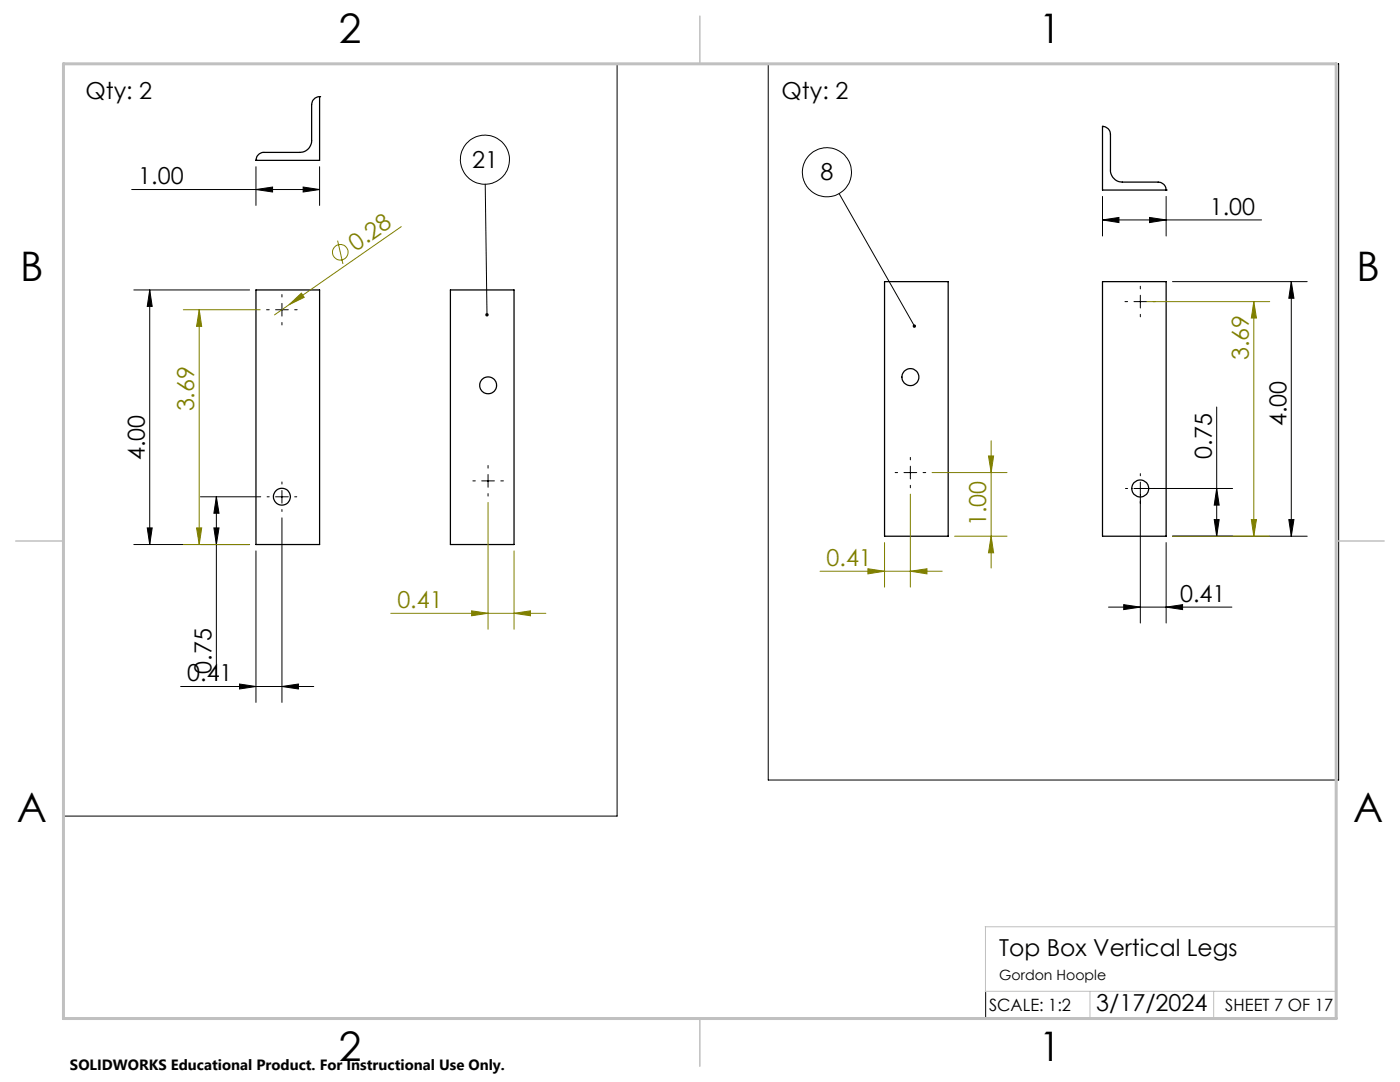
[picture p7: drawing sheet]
<svg xmlns="http://www.w3.org/2000/svg" width="279mm" height="216mm" viewBox="0 0 279 216" stroke-linecap="round" stroke-linejoin="round" font-family="sans-serif">
<g fill="none" stroke="#000" stroke-width=".25">
<path d="M63.8 19.3a1.63 1.63 0 0 0-1.6 1.6v7.1a2.35 2.35 0 0 1-2.4 2.4h-7.1a1.63 1.63 0 0 0-1.6 1.6M63.8 19.3h.1M63.8 19.3v12.7h-12.7M51.1 32h.1M220 25.2a1.57 1.57 0 0 1 1.6 1.6v7.1a2.41 2.41 0 0 0 2.4 2.4h7.1a1.57 1.57 0 0 1 1.6 1.6M220 25.2h.1M220 25.2v12.7h12.7M232.7 37.9h.1M51.1 57.9h12.7v50.8h-12.7zM89.9 57.9h12.7v50.8h-12.7zM176.5 56.2h12.7v50.8h-12.7zM220 56.2h12.7v50.8h-12.7z"/>
<circle cx="97.4" cy="76.9" r="1.69"/>
<circle cx="181.7" cy="75.2" r="1.68"/>
<circle cx="56.3" cy="99.1" r="1.69"/>
<circle cx="227.6" cy="97.5" r="1.67"/>
</g>
<g fill="none" stroke="#808000" stroke-width=".2">
<path d="M67.4 48l1 4.7M80.1 45.2l-22.4 15.6M36.6 61.8h15.3M39.8 61.8l.5 3.3h-1.1zM39.8 61.8v46.9M57.7 60.8l2.4-2.3 .6 .8zM57.7 60.8l-2.9 2M228.8 60.2h24.6M250.2 60.2l.6 3.3h-1.1zM250.2 60.2v46.8M181.7 98.6v18.6M186 94.3h15"/>
<path d="M197.3 91h1l-.5 3.3zM197.8 87.9v25.4M36.6 108.7h13.2M39.2 105.3h1.1l-.5 3.4zM97.4 100.3v25.3M102.6 109.9v15.7M163.7 114h24.3M173.2 113.5l3.3 .5-3.3 .5zM176.5 108.3v8.9M181.7 114l3.3-.5v1zM190.5 107h10.5M197.8 107l.5 3.3h-1z"/>
<path d="M234 107h19.4M249.7 103.7h1.1l-.6 3.3zM78 122.4h30.9M94.1 121.9l3.3 .5-3.3 .5zM102.6 122.4l3.3-.5v1z"/>
<circle cx="67.9" cy="50.3" r="1.55"/>
</g>
<g fill="none" stroke="#000" stroke-width=".2">
<path d="M12.7 12.7h110.5v150.1h-110.5zM153.3 12.7h113.9v142.9h-113.9zM26.3 37.8h37.5M51.1 37.8l3.3-.5v1zM51.1 33.3v7.7M60.5 37.3l3.3 .5-3.3 .5zM63.8 33.3v7.7M96.8 36.8l.4 26M167.5 38.6l15 26.5M220 39.2v7.9M232.7 39.2v7.9M26.7 57.9h23.1"/>
<path d="M29.9 57.9v50.8M29.9 57.9l.5 3.2h-1zM56.3 58.8v.5M220 43.9l3.3-.5v1zM220 43.9h31.8M227.6 57.1v.5M227.6 58.9v2.6M229.4 43.4l3.3 .5-3.3 .5zM234 56.2h26.9M257.7 56.2v50.8M257.7 56.2l.5 3.3h-1zM53.2 61.8h.5"/>
<path d="M55 61.8h2.5M56.3 60.5v2.6M56.3 64.3v.5M58.8 61.8h.5M224.5 60.2h.5M226.3 60.2h2.5M227.6 62.7v.5M230.1 60.2h.5M40 99.1h12M43.2 99.1l.5 3.3h-1zM43.2 99.1v36.6M53.3 99.1h.4"/>
<path d="M55 99.1h2.5M56.3 96.2v.4M56.3 97.9v2.5M58.8 99.1h.4M94.4 96h.5M96.1 96h2.6M97.4 92.9v.5M97.4 94.7v2.5M97.4 98.5v.5M99.9 96h.6M178.6 94.3h.5M180.4 94.3h2.6"/>
<path d="M181.7 91.3v.5M181.7 93v2.6M181.7 96.8v.5M184.2 94.3h.5M224.6 97.5h.4M227.6 94.5v.4M227.6 96.2v28.1M242.8 81.2v25.8M242.8 97.5l.5 3.3h-1zM246 97.5h-19.7M26.7 108.7h23.1M29.4 105.3h1l-.5 3.4z"/>
<path d="M42.7 105.3h1l-.5 3.4zM51.1 109.9v30.3M56.3 101.7v.4M56.3 103.3v36.9M232.7 108.3v16M234 107h26.9M242.3 103.7h1l-.5 3.3zM257.2 103.7h1l-.5 3.3zM36.1 137h26.5M47.8 136.5l3.3 .5-3.3 .5zM56.3 137l3.2-.5v1zM221.2 121.1h24.7"/>
<path d="M224.3 120.6l3.3 .5-3.3 .5zM232.7 121.1l3.3-.5v1zM196.7 198v5.4"/>
<circle cx="96.8" cy="31.9" r="4.9"/>
<circle cx="165" cy="34.4" r="4.9"/>
</g>
<path d="M266.7 153.3v49.9h-240M196.6 184.9h70.1M196.6 197.8h70.1M196.7 184.9v12.9M217.5 197.8v5.4M242.2 197.8v5.4" fill="none" stroke="#c0c0c0" stroke-width=".2"/>
<path d="M139.7 3.2v9.5M3.1 107.9h9.6M266.7 107.9h9.5M139.7 203.2v9.6" fill="none" stroke="#c0c0c0" stroke-width=".3"/>
<path d="M12.7 12.7h254v190.5h-254z" fill="none" stroke="#c0c0c0" stroke-width=".6"/>
<g fill="#000">
<path d="M51.1 37.8l3.3-.5v1zM60.5 37.3l3.3 .5-3.3 .5z"/>
<path d="M220 43.9l3.3-.5v1zM229.4 43.4l3.3 .5-3.3 .5z"/>
<path d="M29.4 105.3h1l-.5 3.4zM29.9 57.9l.5 3.2h-1zM42.7 105.3h1l-.5 3.4zM43.2 99.1l.5 3.3h-1z"/>
<path d="M242.3 103.7h1l-.5 3.3zM242.8 97.5l.5 3.3h-1z"/>
<path d="M257.2 103.7h1l-.5 3.3zM257.7 56.2l.5 3.3h-1z"/>
<path d="M47.8 136.5l3.3 .5-3.3 .5zM56.3 137l3.2-.5v1zM96.9 62.6a.36 .36 0 0 0 .3 .5v-.3v.3a.35 .35 0 0 0 .3-.5 .35 .35 0 0 0-.6 0zM182.2 64.8a.36 .36 0 0 0 0 .5 .36 .36 0 0 0 .5 .1l-.2-.3 .2 .2a.34 .34 0 0 0 0-.5 .34 .34 0 0 0-.5 0z"/>
<path d="M232.7 121.1l3.3-.5v1zM224.3 120.6l3.3 .5-3.3 .5z"/>
</g>
<g fill="#808000">
<path d="M57.7 60.8l2.4-2.3 .6 .8z"/>
<path d="M102.6 122.4l3.3-.5v1zM94.1 121.9l3.3 .5-3.3 .5z"/>
<path d="M249.7 103.7h1.1l-.6 3.3zM250.2 60.2l.6 3.3h-1.1z"/>
<path d="M39.2 105.3h1.1l-.5 3.4zM39.8 61.8l.5 3.3h-1.1zM197.8 107l.5 3.3h-1zM197.3 91h1l-.5 3.3z"/>
<path d="M173.2 113.5l3.3 .5-3.3 .5zM181.7 114l3.3-.5v1z"/>
</g>
<g font-size="8.1">
<text x="67.6" y="8.5">2</text>
<text x="207.3" y="8.5">1</text>
<text x="4" y="56.2">B</text>
<text x="270.7" y="56.2">B</text>
<text x="3.3" y="164.1">A</text>
<text x="270" y="164.1">A</text>
<text x="67.6" y="211.7">2</text>
<text x="207.3" y="211.7">1</text>
</g>
<g font-size="4.7">
<text x="17" y="19.7">Qty: 2</text>
<text x="156" y="19.7">Qty: 2</text>
<text x="94.2" y="33.5">21</text>
<text x="27.6" y="36.8">1.00</text>
<text x="163.8" y="36">8</text>
<text x="241.4" y="42.9">1.00</text>
<text x="256.7" y="85.1" transform="rotate(-90 256.7 85.1)">4.00</text>
<text x="28.9" y="91.9" transform="rotate(-90 28.9 91.9)">4.00</text>
<text x="241.8" y="91.5" transform="rotate(-90 241.8 91.5)">0.75</text>
<text x="235.5" y="120.1">0.41</text>
<text x="37.4" y="136">0.41</text>
<text x="42.2" y="134.4" transform="rotate(-90 42.2 134.4)">0.75</text>
<text x="199.4" y="190.7">Top Box Vertical Legs</text>
<text x="218.8" y="201.7">3/17/2024</text>
</g>
<g font-size="4.7" fill="#808000">
<text x="71" y="50.3" transform="rotate(-35 71 50.3)">0.28</text>
<text x="249.2" y="71.8" transform="rotate(-90 249.2 71.8)">3.69</text>
<text x="38.8" y="82.1" transform="rotate(-90 38.8 82.1)">3.69</text>
<text x="196.8" y="105" transform="rotate(-90 196.8 105)">1.00</text>
<text x="165" y="113">0.41</text>
<text x="79.3" y="121.3">0.41</text>
</g>
<g font-size="3.4">
<text x="197.4" y="201.7">SCALE: 1:2</text>
<text x="244.5" y="201.7">SHEET 7 OF 17</text>
</g>
<text font-size="3" x="14" y="213.5">SOLIDWORKS Educational Product. For Instructional Use Only.</text>
<text font-size="2.8" x="199.4" y="195.5">Gordon Hoople</text>
</svg>
